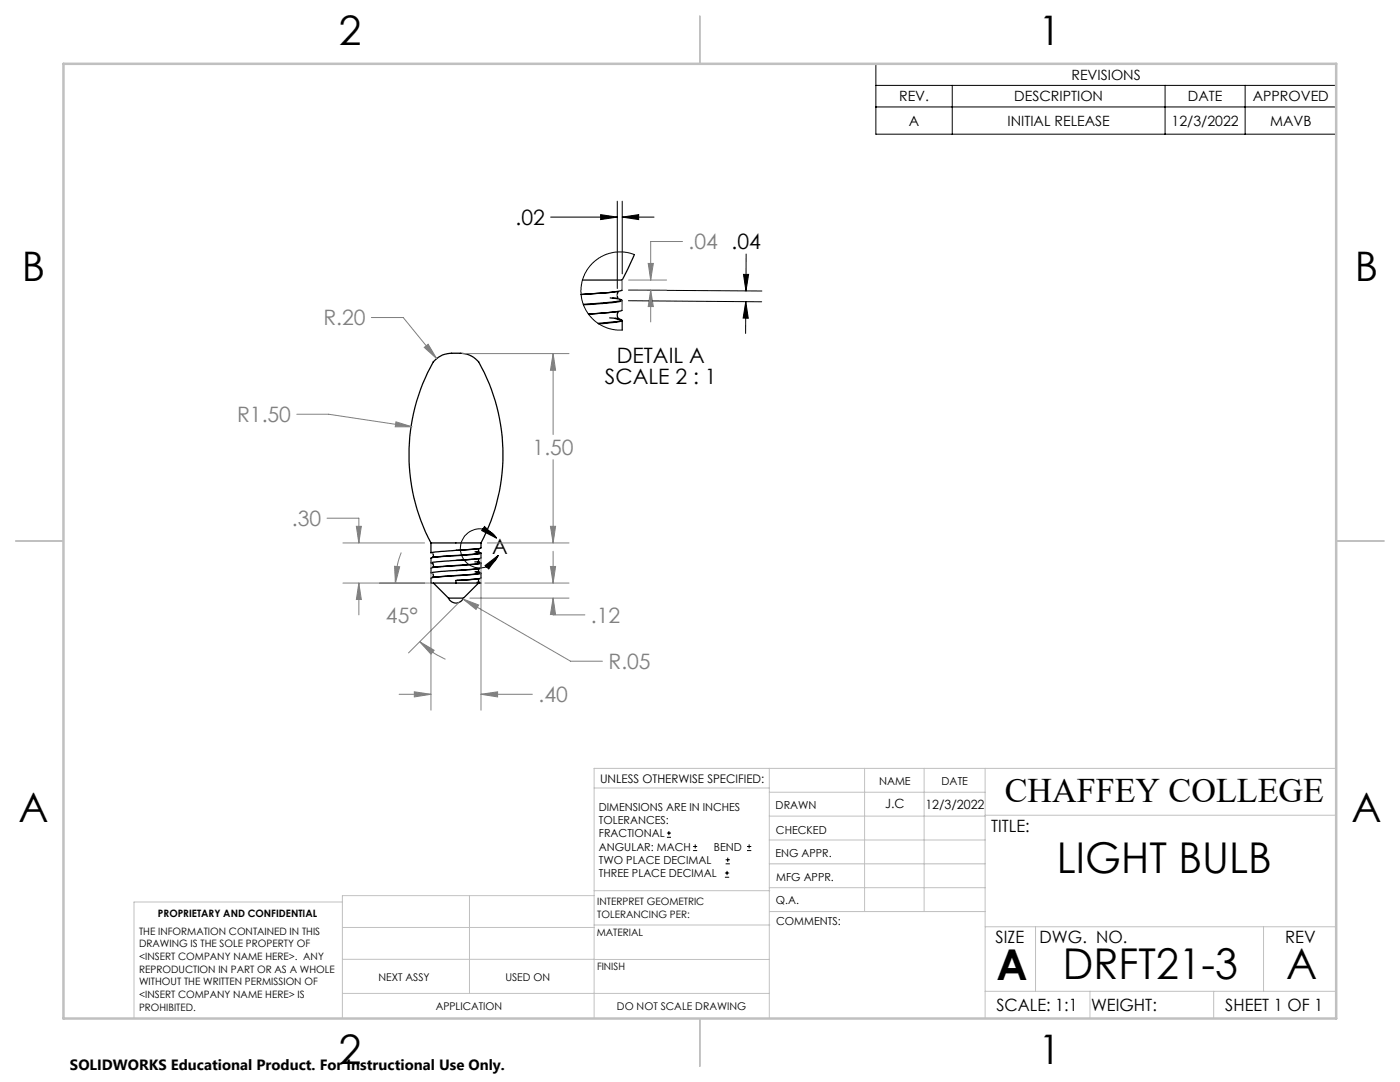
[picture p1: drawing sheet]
<svg xmlns="http://www.w3.org/2000/svg" width="279mm" height="216mm" viewBox="0 0 279 216" stroke-linecap="round" stroke-linejoin="round" font-family="sans-serif">
<g fill="none" stroke="#000" stroke-width=".25">
<path d="M116.2 55.9h8M122.3 59.5l1.3 .2 .5 .2a35.5 35.5 0 0 1-7.7 .8M123.7 59.8l.5 .2-2 .4-5.7 .4M124.1 57.9a25.4 25.4 0 0 1-6.1 .7l-2 .2 7.3-.6-.1 .5 .1 .8-1.5-.1M124.2 55.9v2M124.2 60v1.9M126.6 50.8l-2.4 5.1M122.8 63.5l1.3 .4a2.46 2.46 0 0 1-1.8 .3l-3 .3M122.8 63.6h.2M123.1 63.6l.4 .1M123.6 63.7l.6 .3-1.2 .3-3.5 .3M124.1 61.9l-1.1 .3-5.6 .5 6-.5a1.25 1.25 0 0 0 0 1.3l-1.7-.1"/>
<path d="M124.2 64v1.9M86 108.3a37.8 37.8 0 0 1 .5-36.1 5.6 5.6 0 0 1 4.7-1.7h.6a4.8 4.8 0 0 1 3.7 1.7 37.6 37.6 0 0 1 .5 36.1M86 108.3h10M86 108.3v2l2-.3 7.4-.5 .6-.2v-1M86.4 112.5l.1 .2-.1 .5 .8-.1M86.4 114.5l.1 .3-.1 .3h.9M86.4 110.5l.1 .3-.1 .4 .9-.1M86.5 116.3l3 3M89.5 119.3a1.63 1.63 0 0 0 1.5 1 1.63 1.63 0 0 0 1.5-1M89.5 119.3h3M91 109.8l4.6-.3-.1 .7-.7-.1M91 111.8l4.6-.3-.1 .2 .1 .5-.8-.1"/>
<path d="M91 113.8l4.6-.3-.1 .3 .1 .4-.8-.1M91.2 115.8l4.4-.3v.6M95 114.1l.9 .2a25.4 25.4 0 0 1-6.1 .6l-3.7 .4M95 110.1l1 .2-9.8 1M95.2 116.2l.8 .1h-5M95.5 116.3l-3 3M95.7 112.2h-.4l.7 .1-.9 .2-8.8 .7M95.7 112.3l.3 .1-1.2 .2-8.4 .6-.4 .1v1l2-.3 8-.6v-1M95.7 114.3l.3 .1-1.3 .2-7.1 .5-1.6 .3v.9h5M95.7 116.2h.1M95.7 110.3l.3 .1-1 .2-8.9 .7-.1 1M96 110.4v.9l-.3 .1-9.7 .9 .4 .2"/>
<path d="M96 114.4v1l-5 .4v.5"/>
</g>
<g fill="none" stroke="#000" stroke-width=".2">
<path d="M174.8 12.7h91.9v14.1h-91.9zM174.8 17h91.9M190 17v9.8M232.5 17v9.8M248.5 17v9.8M174.8 21.3h91.9M109.9 43.3h13.3M119.9 42.8l3.3 .5-3.3 .5zM123.2 40.1v17.5M124.2 43.3l3.3-.5v1zM124.2 40.1v14.5M124.2 43.3h6.3"/>
<path d="M125.4 57.9l26.6 .2M126.6 50.8l-1.6-.5h-1.9l-2 .4-1.3 .6-1.5 1.2-1.1 1.3-.8 1.5-.4 1.5v2l.3 1.6 .7 1.6 .9 1.3 1.6 1.3 1.5 .8 1.6 .4 1.6 .1M148.4 54.8h1l-.5 3.3zM148.9 50.7v7.4M125.4 60l26.6 .2M148.8 60.2l.5 3.3h-1zM148.8 60.2v6.3M96.7 105.1l2.4 2.3-3-1.5zM96.8 112.9l2.6-2.1-1.9 2.7zM99.1 107.4a3.9 3.9 0 0 0-6-.7 3.9 3.9 0 0 0 .6 6 3.9 3.9 0 0 0 5.7-1.9M133.1 167.1h.8M133.1 166.2h.8"/>
<path d="M133.5 165.8v.9M138.3 169.7h.8M138.3 168.9h.8M138.7 168.5v.8M144.7 175h.8M144.7 174.2h.8M144.8 172.4h.9M144.8 171.6h.9M145.1 173.8v.8M145.2 171.1v.9M149.1 169.7h.8M149.1 168.9h.8"/>
<path d="M149.5 168.5v.8"/>
</g>
<g fill="none" stroke="#808080" stroke-width=".2">
<path d="M125.4 57.9h7.6M125.4 55.9h7.6M129.4 52.6h1l-.5 3.3zM129.9 57.9l.5 3.3h-1zM129.9 57.9v6.3M136.2 48.2h-6.3v7.7M74.1 63.4h6.4l6.6 8.1M84.7 69.3l.7-.6 1.7 2.8zM92.3 70.6h21.3M110.4 70.6l.5 3.3h-1zM110.4 70.6v16.1M59.2 82.7h6.4l16.6 2.5"/>
<path d="M79 84.2l3.2 1h-3.3zM110.4 91.7v16.6M65.3 103.4h6.3v4.9M68.4 108.3h16.3M68.4 116.3h17.3M71.1 105h1l-.5 3.3zM71.6 116.3l.5 3.3h-1zM71.6 116.3v6.4M78.7 113l1.1 .1-.9 3.2zM80.1 110.2a15.7 15.7 0 0 0-1.2 6.1M86 111.6v30.1M92.4 119.5l3.1 1.2-.5 .9z"/>
<path d="M92.4 119.5l21.5 12.4h6.3M93.8 119.3h19.8M96 110.6v31.1M96.8 116.3h16.8M97.3 108.3h16.3M109.9 105h1l-.5 3.3zM109.9 113h1l-.5 3.3zM110.4 119.3l.5 3.3h-1zM110.4 110v6.3M110.4 119.3v3.4h6.3M79.7 138.5h6.3M82.7 138l3.3 .5-3.3 .6z"/>
<path d="M83.8 128.1l2.8 1.7-.6 .7zM83.8 128.1a17.3 17.3 0 0 0 5.1 3.5M91.6 120.2l-10.1 10.1M96 138.5l3.3-.5v1.1zM96 138.5h10.3"/>
</g>
<g fill="none" stroke="#c0c0c0" stroke-width=".2">
<path d="M123.2 58.8v.1M124.2 55.9v2M124.1 60l.1 1.9M118.6 157.2h34.9M153.5 153.3v49.9M153.5 158.1h43.1M172.5 153.3v28.6M184.4 153.3v28.6M196.6 153.3v49.9M266.7 153.3h-148.1v49.9M68.3 180h-41.6v23.2M93.7 178.7v19.5"/>
<path d="M118.6 178.7h-50.3v24.5M118.6 177.7h35M153.5 167.6h43.1M153.5 162.8h43.1M153.5 172.4h43.1M153.5 177.1h43.1M196.6 162.7h70.1M68.3 198.2h85.2M68.3 191.4l85.2 .1M68.3 185.1h50.3M118.6 184.6h35M153.6 181.9h43"/>
<path d="M196.6 197.8h70.1M196.6 184.9h70.1M206.7 184.9v12.9M217.5 197.8v5.4M242.2 197.8v5.4M252.2 184.9v12.9"/>
</g>
<path d="M139.7 3.2v9.5M3.1 107.9h9.6M266.7 107.9h9.5M139.7 203.2v9.6" fill="none" stroke="#c0c0c0" stroke-width=".25"/>
<path d="M12.7 12.7h254v190.5h-254z" fill="none" stroke="#c0c0c0" stroke-width=".5"/>
<g fill="#000">
<path d="M119.9 42.8l3.3 .5-3.3 .5zM124.2 43.3l3.3-.5v1zM148.8 60.2l.5 3.3h-1zM148.4 54.8h1l-.5 3.3z"/>
<path d="M96.7 105.1l2.4 2.3-3-1.5zM96.8 112.9l2.6-2.1-1.9 2.7z"/>
</g>
<path d="M110.4 70.6l.5 3.3h-1zM109.9 105h1l-.5 3.3zM96 138.5l3.3-.5v1.1zM82.7 138l3.3 .5-3.3 .6zM110.4 119.3l.5 3.3h-1zM109.9 113h1l-.5 3.3zM71.6 116.3l.5 3.3h-1zM71.1 105h1l-.5 3.3zM84.7 69.3l2.4 2.2-1.7-2.8zM79 84.2l-.1 1h3.3zM78.7 113l1.1 .1-.9 3.2zM83.8 128.1l2.8 1.7-.6 .7zM92.4 119.5l2.6 2.1 .5-.9zM129.9 57.9l.5 3.3h-1zM129.4 52.6h1l-.5 3.3z" fill="#808080"/>
<g font-size="8.5">
<text x="210.9" y="174.2">LIGHT BULB</text>
<text x="198.9" y="195.5">A</text>
<text x="212.1" y="195.4">DRFT21-3</text>
<text x="256.7" y="195.4">A</text>
</g>
<g font-size="8.1">
<text x="67.6" y="8.9">2</text>
<text x="207.3" y="8.9">1</text>
<text x="4.4" y="56.2">B</text>
<text x="270.4" y="56.2">B</text>
<text x="3.7" y="164.1">A</text>
<text x="269.7" y="164.1">A</text>
<text x="67.6" y="212.4">2</text>
<text x="207.3" y="212.4">1</text>
</g>
<text font-size="6.9" x="200.5" y="160.1">CHAFFEY COLLEGE</text>
<g font-size="4.2">
<text x="102.9" y="44.9">.02</text>
<text x="120.7" y="76.7">SCALE 2 : 1</text>
<text x="123.1" y="72.5">DETAIL A</text>
<text x="98.2" y="110.6">A</text>
</g>
<g font-size="4.2" fill="#808080">
<text x="137.4" y="49.8">.04 .04</text>
<text x="64.5" y="64.9">R.20</text>
<text x="47.3" y="84.3">R1.50</text>
<text x="106.3" y="90.8">1.50</text>
<text x="58.2" y="105">.30</text>
<text x="77" y="124.3">45°</text>
<text x="117.9" y="124.3">.12</text>
<text x="121.4" y="133.5">R.05</text>
<text x="107.5" y="140.1">.40</text>
</g>
<g font-size="3.4">
<text x="197.8" y="166">TITLE:</text>
<text x="198.7" y="188.1">SIZE</text>
<text x="207.5" y="188.1">DWG. NO.</text>
<text x="256.5" y="188.2">REV</text>
<text x="198.8" y="201.7">SCALE: 1:1</text>
<text x="217.7" y="201.8">WEIGHT:</text>
<text x="244.5" y="201.7">SHEET 1 OF 1</text>
</g>
<text font-size="3" x="14" y="213.5">SOLIDWORKS Educational Product. For Instructional Use Only.</text>
<g font-size="2.8">
<text x="213.8" y="15.9">REVISIONS</text>
<text x="179.4" y="20.2">REV.</text>
<text x="202.4" y="20.2">DESCRIPTION</text>
<text x="237.1" y="20.2">DATE</text>
<text x="250" y="20.2">APPROVED</text>
<text x="181.4" y="25.1">A</text>
<text x="201.1" y="25.1">INITIAL RELEASE</text>
<text x="233.8" y="25.1">12/3/2022</text>
<text x="253.5" y="25.1">MAVB</text>
</g>
<g font-size="2.5">
<text x="176.6" y="161.3">J.C</text>
<text x="184.7" y="161.4">12/3/2022</text>
</g>
<text font-size="2.4" x="119.8" y="156.2">UNLESS OTHERWISE SPECIFIED:</text>
<g font-size="2.2">
<text x="119.5" y="161.8">DIMENSIONS ARE IN INCHES</text>
<text x="154.8" y="161.4">DRAWN</text>
<text x="175.4" y="156.6">NAME</text>
<text x="187.9" y="156.7">DATE</text>
<text x="119.5" y="164.4">TOLERANCES:</text>
<text x="119.5" y="167.1">FRACTIONAL</text>
<text x="154.9" y="166.3">CHECKED</text>
<text x="119.5" y="169.7">ANGULAR: MACH</text>
<text x="119.5" y="172.4">TWO PLACE DECIMAL</text>
<text x="142.5" y="169.7">BEND</text>
<text x="154.8" y="171">ENG APPR.</text>
<text x="119.5" y="175">THREE PLACE DECIMAL</text>
<text x="154.9" y="175.7">MFG APPR.</text>
<text x="154.9" y="180.4">Q.A.</text>
<text x="154.9" y="184.6">COMMENTS:</text>
</g>
<g font-size="2.1">
<text x="75.5" y="195.7">NEXT ASSY</text>
<text x="100.9" y="195.7">USED ON</text>
<text x="86.9" y="201.5">APPLICATION</text>
<text x="123.1" y="201.6">DO NOT SCALE DRAWING</text>
</g>
<g font-size="2">
<text x="31.5" y="182.9">PROPRIETARY AND CONFIDENTIAL</text>
<text x="119.2" y="180.6">INTERPRET GEOMETRIC</text>
<text x="119.2" y="183.1">TOLERANCING PER:</text>
<text x="27.8" y="186.5">THE INFORMATION CONTAINED IN THIS</text>
<text x="27.8" y="189">DRAWING IS THE SOLE PROPERTY OF</text>
<text x="27.8" y="191.6">&lt;INSERT COMPANY NAME HERE&gt;. ANY</text>
<text x="119.1" y="186.7">MATERIAL</text>
<text x="27.8" y="194.1">REPRODUCTION IN PART OR AS A WHOLE</text>
<text x="27.8" y="196.6">WITHOUT THE WRITTEN PERMISSION OF</text>
<text x="119.1" y="193.5">FINISH</text>
<text x="27.8" y="199.1">&lt;INSERT COMPANY NAME HERE&gt; IS</text>
<text x="27.8" y="201.7">PROHIBITED.</text>
</g>
</svg>
